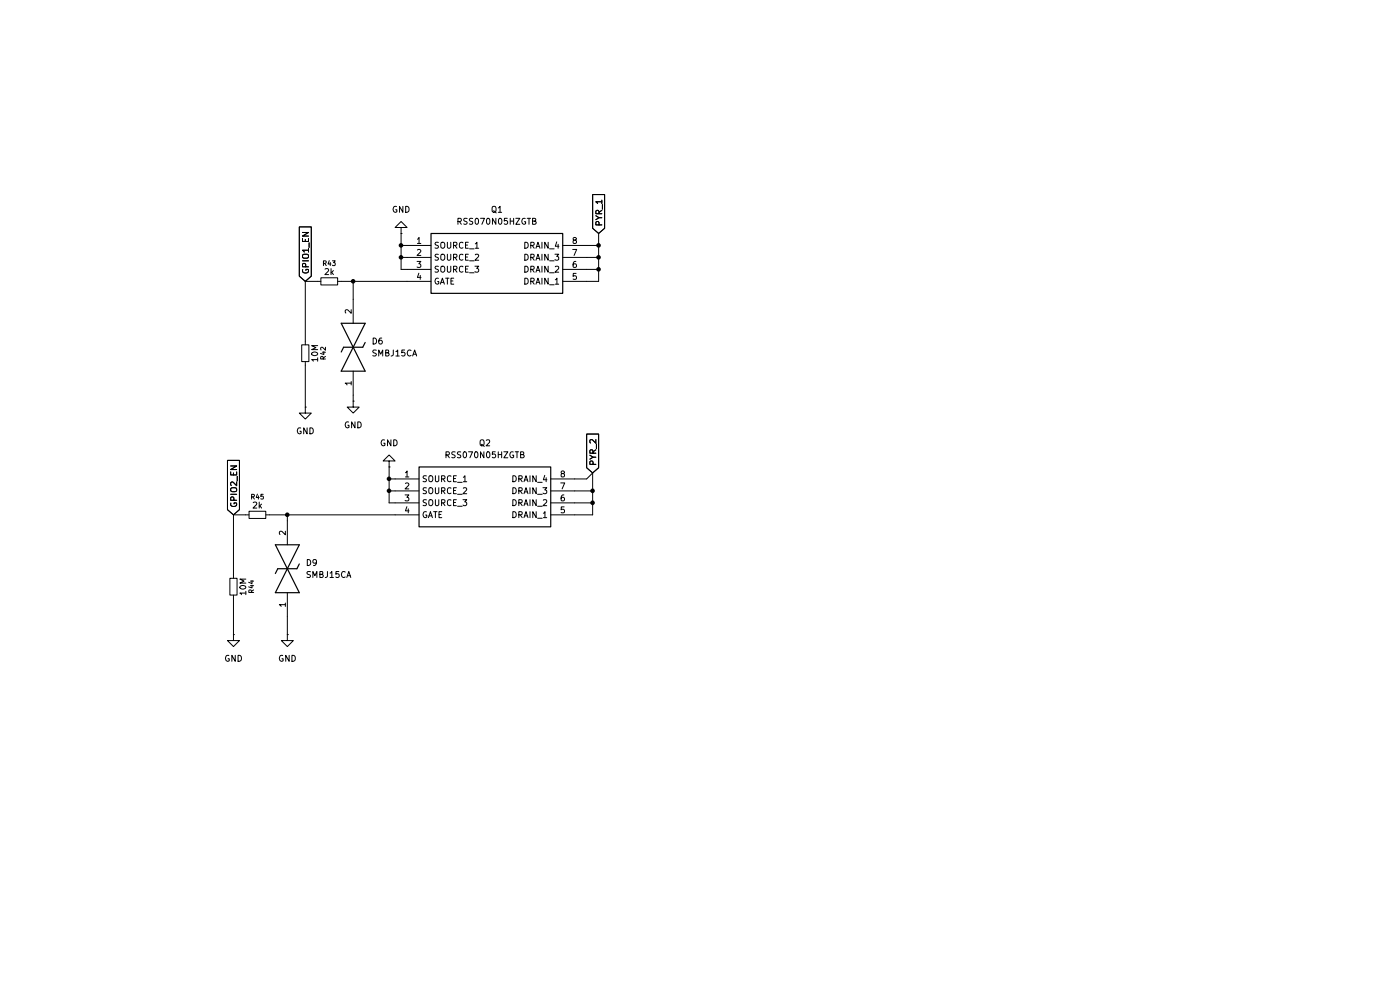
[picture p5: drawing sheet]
(kicad_sch
 (version 20260306)
 (generator "eeschema")
 (generator_version "10.0")
 (paper "A4")
 (lib_symbols
  (symbol "Device:R_Small"
   (pin_numbers (hide yes))
   (pin_names
    (offset 0.254) (hide yes)) (exclude_from_sim no) (in_bom yes) (on_board yes)
   (in_pos_files yes)
   (duplicate_pin_numbers_are_jumpers no)
   (property "Reference" "R" (at 0 0 90) (show_name no) (do_not_autoplace no) (effects (font (size 1.016 1.016))))
   (property "Value" "R_Small" (at 1.778 0 90) (show_name no) (do_not_autoplace no) (effects (font (size 1.27 1.27))))
   (property "Footprint" "" (at 0 0 0) (show_name no) (do_not_autoplace no) (hide yes) (effects (font (size 1.27 1.27))))
   (property "Datasheet" "" (at 0 0 0) (show_name no) (do_not_autoplace no) (hide yes) (effects (font (size 1.27 1.27))))
   (property "Description" "Resistor, small symbol" (at 0 0 0) (show_name no) (do_not_autoplace no) (hide yes) (effects (font (size 1.27 1.27))))
   (symbol "R_Small_0_1"
    (rectangle (start -0.762 1.778) (end 0.762 -1.778) (stroke (width 0.2032) (type default)) (fill (type none))))
   (symbol "R_Small_1_1"
    (pin passive line (at 0 2.54 270) (length 0.762) (name "" (effects (font (size 1.27 1.27)))) (number "1" (effects (font (size 1.27 1.27)))))
    (pin passive line (at 0 -2.54 90) (length 0.762) (name "" (effects (font (size 1.27 1.27)))) (number "2" (effects (font (size 1.27 1.27))))))
   (embedded_fonts no))
  (symbol "SMBJ15CA_1"
   (pin_names (hide yes)) (exclude_from_sim no) (in_bom yes) (on_board yes)
   (in_pos_files yes)
   (duplicate_pin_numbers_are_jumpers no)
   (property "Reference" "D" (at 12.7 8.89 0) (show_name no) (do_not_autoplace no) (effects (font (size 1.27 1.27)) (justify left bottom)))
   (property "Value" "SMBJ15CA" (at 12.7 6.35 0) (show_name no) (do_not_autoplace no) (effects (font (size 1.27 1.27)) (justify left bottom)))
   (property "Footprint" "DIONM5436X244N" (at 12.7 -93.65 0) (show_name no) (do_not_autoplace no) (hide yes) (effects (font (size 1.27 1.27)) (justify left bottom)))
   (property "Datasheet" "https://www.semtech.com/products/circuit-protection/high-current-lightning-protection/smbj15ca" (at 12.7 -193.65 0) (show_name no) (do_not_autoplace no) (hide yes) (effects (font (size 1.27 1.27)) (justify left bottom)))
   (property "Description" "15V TVS for High Surge Protection" (at 0 0 0) (show_name no) (do_not_autoplace no) (hide yes) (effects (font (size 1.27 1.27))))
   (property "Height" "2.44" (at 12.7 -393.65 0) (show_name no) (do_not_autoplace no) (hide yes) (effects (font (size 1.27 1.27)) (justify left bottom)))
   (property "Mouser Part Number" "947-SMBJ15CA" (at 12.7 -493.65 0) (show_name no) (do_not_autoplace no) (hide yes) (effects (font (size 1.27 1.27)) (justify left bottom)))
   (property "Mouser Price/Stock" "https://www.mouser.co.uk/ProductDetail/Semtech/SMBJ15CA?qs=IPgv5n7u5QaNvCd%2F1ZFQtw%3D%3D" (at 12.7 -593.65 0) (show_name no) (do_not_autoplace no) (hide yes) (effects (font (size 1.27 1.27)) (justify left bottom)))
   (property "Manufacturer_Name" "SEMTECH" (at 12.7 -693.65 0) (show_name no) (do_not_autoplace no) (hide yes) (effects (font (size 1.27 1.27)) (justify left bottom)))
   (property "Manufacturer_Part_Number" "SMBJ15CA" (at 12.7 -793.65 0) (show_name no) (do_not_autoplace no) (hide yes) (effects (font (size 1.27 1.27)) (justify left bottom)))
   (symbol "SMBJ15CA_1_1_1"
    (polyline (pts (xy 5.08 2.54) (xy 5.08 -2.54)) (stroke (width 0.254) (type default)) (fill (type none)))
    (polyline (pts (xy 5.08 2.54) (xy 10.16 0)) (stroke (width 0.254) (type default)) (fill (type none)))
    (polyline (pts (xy 9.144 2.54) (xy 10.16 2.032)) (stroke (width 0.254) (type default)) (fill (type none)))
    (polyline (pts (xy 10.16 0) (xy 5.08 -2.54)) (stroke (width 0.254) (type default)) (fill (type none)))
    (polyline (pts (xy 10.16 0) (xy 15.24 -2.54)) (stroke (width 0.254) (type default)) (fill (type none)))
    (polyline (pts (xy 10.16 -2.032) (xy 10.16 2.032)) (stroke (width 0.254) (type default)) (fill (type none)))
    (polyline (pts (xy 10.16 -2.032) (xy 11.176 -2.54)) (stroke (width 0.254) (type default)) (fill (type none)))
    (polyline (pts (xy 15.24 2.54) (xy 10.16 0)) (stroke (width 0.254) (type default)) (fill (type none)))
    (polyline (pts (xy 15.24 2.54) (xy 15.24 -2.54)) (stroke (width 0.254) (type default)) (fill (type none)))
    (pin passive line (at 0 0 0) (length 5.08) (name "1" (effects (font (size 1.27 1.27)))) (number "1" (effects (font (size 1.27 1.27)))))
    (pin passive line (at 20.32 0 180) (length 5.08) (name "2" (effects (font (size 1.27 1.27)))) (number "2" (effects (font (size 1.27 1.27))))))
   (embedded_fonts no))
  (symbol "SamacSys_Parts:RSS070N05HZGTB" (exclude_from_sim no) (in_bom yes) (on_board yes)
   (in_pos_files yes)
   (duplicate_pin_numbers_are_jumpers no)
   (property "Reference" "Q" (at 34.29 7.62 0) (show_name no) (do_not_autoplace no) (effects (font (size 1.27 1.27)) (justify left top)))
   (property "Value" "RSS070N05HZGTB" (at 34.29 5.08 0) (show_name no) (do_not_autoplace no) (effects (font (size 1.27 1.27)) (justify left top)))
   (property "Footprint" "SOIC127P600X175-8N" (at 34.29 -94.92 0) (show_name no) (do_not_autoplace no) (hide yes) (effects (font (size 1.27 1.27)) (justify left top)))
   (property "Datasheet" "https://fscdn.rohm.com//en/products/databook/datasheet/discrete/transistor/mosfet/rss070n05hzgtb-e.pdf" (at 34.29 -194.92 0) (show_name no) (do_not_autoplace no) (hide yes) (effects (font (size 1.27 1.27)) (justify left top)))
   (property "Description" "Automotive Nch 45V 7A Power MOSFET" (at 0 0 0) (show_name no) (do_not_autoplace no) (hide yes) (effects (font (size 1.27 1.27))))
   (property "Height" "1.75" (at 34.29 -394.92 0) (show_name no) (do_not_autoplace no) (hide yes) (effects (font (size 1.27 1.27)) (justify left top)))
   (property "Manufacturer_Name" "ROHM Semiconductor" (at 34.29 -494.92 0) (show_name no) (do_not_autoplace no) (hide yes) (effects (font (size 1.27 1.27)) (justify left top)))
   (property "Manufacturer_Part_Number" "RSS070N05HZGTB" (at 34.29 -594.92 0) (show_name no) (do_not_autoplace no) (hide yes) (effects (font (size 1.27 1.27)) (justify left top)))
   (property "Mouser Part Number" "755-RSS070N05HZGTB" (at 34.29 -694.92 0) (show_name no) (do_not_autoplace no) (hide yes) (effects (font (size 1.27 1.27)) (justify left top)))
   (property "Mouser Price/Stock" "https://www.mouser.co.uk/ProductDetail/ROHM-Semiconductor/RSS070N05HZGTB?qs=BJlw7L4Cy78yWB5ImKEUng%3D%3D" (at 34.29 -794.92 0) (show_name no) (do_not_autoplace no) (hide yes) (effects (font (size 1.27 1.27)) (justify left top)))
   (property "Arrow Part Number" "" (at 34.29 -894.92 0) (show_name no) (do_not_autoplace no) (hide yes) (effects (font (size 1.27 1.27)) (justify left top)))
   (property "Arrow Price/Stock" "" (at 34.29 -994.92 0) (show_name no) (do_not_autoplace no) (hide yes) (effects (font (size 1.27 1.27)) (justify left top)))
   (symbol "RSS070N05HZGTB_1_1"
    (rectangle (start 5.08 2.54) (end 33.02 -10.16) (stroke (width 0.254) (type default)) (fill (type background)))
    (pin passive line (at 0 0 0) (length 5.08) (name "SOURCE_1" (effects (font (size 1.27 1.27)))) (number "1" (effects (font (size 1.27 1.27)))))
    (pin passive line (at 0 -2.54 0) (length 5.08) (name "SOURCE_2" (effects (font (size 1.27 1.27)))) (number "2" (effects (font (size 1.27 1.27)))))
    (pin passive line (at 0 -5.08 0) (length 5.08) (name "SOURCE_3" (effects (font (size 1.27 1.27)))) (number "3" (effects (font (size 1.27 1.27)))))
    (pin passive line (at 0 -7.62 0) (length 5.08) (name "GATE" (effects (font (size 1.27 1.27)))) (number "4" (effects (font (size 1.27 1.27)))))
    (pin passive line (at 38.1 -7.62 180) (length 5.08) (name "DRAIN_1" (effects (font (size 1.27 1.27)))) (number "5" (effects (font (size 1.27 1.27)))))
    (pin passive line (at 38.1 -5.08 180) (length 5.08) (name "DRAIN_2" (effects (font (size 1.27 1.27)))) (number "6" (effects (font (size 1.27 1.27)))))
    (pin passive line (at 38.1 -2.54 180) (length 5.08) (name "DRAIN_3" (effects (font (size 1.27 1.27)))) (number "7" (effects (font (size 1.27 1.27)))))
    (pin passive line (at 38.1 0 180) (length 5.08) (name "DRAIN_4" (effects (font (size 1.27 1.27)))) (number "8" (effects (font (size 1.27 1.27))))))
   (embedded_fonts no))
  (symbol "power:GND1"
   (power global)
   (pin_numbers (hide yes))
   (pin_names
    (offset 0) (hide yes)) (exclude_from_sim no) (in_bom yes) (on_board yes)
   (in_pos_files yes)
   (duplicate_pin_numbers_are_jumpers no)
   (property "Reference" "#PWR" (at 0 -6.35 0) (show_name no) (do_not_autoplace no) (hide yes) (effects (font (size 1.27 1.27))))
   (property "Value" "GND1" (at 0 -3.81 0) (show_name no) (do_not_autoplace no) (effects (font (size 1.27 1.27))))
   (property "Footprint" "" (at 0 0 0) (show_name no) (do_not_autoplace no) (hide yes) (effects (font (size 1.27 1.27))))
   (property "Datasheet" "" (at 0 0 0) (show_name no) (do_not_autoplace no) (hide yes) (effects (font (size 1.27 1.27))))
   (property "Description" "Power symbol creates a global label with name \"GND1\" , ground" (at 0 0 0) (show_name no) (do_not_autoplace no) (hide yes) (effects (font (size 1.27 1.27))))
   (symbol "GND1_0_1"
    (polyline (pts (xy 0 0) (xy 0 -1.27) (xy 1.27 -1.27) (xy 0 -2.54) (xy -1.27 -1.27) (xy 0 -1.27)) (stroke (width 0) (type default)) (fill (type none))))
   (symbol "GND1_1_1"
    (pin power_in line (at 0 0 270) (length 0) (name "" (effects (font (size 1.27 1.27)))) (number "1" (effects (font (size 1.27 1.27))))))
   (embedded_fonts no)))
 (junction
  (at 60.96 109.22)
  (diameter 0)
  (color 0 0 0 0))
 (junction
  (at 74.93 59.69)
  (diameter 0)
  (color 0 0 0 0))
 (junction
  (at 82.55 101.6)
  (diameter 0)
  (color 0 0 0 0))
 (junction
  (at 125.73 104.14)
  (diameter 0)
  (color 0 0 0 0))
 (junction
  (at 85.09 54.61)
  (diameter 0)
  (color 0 0 0 0))
 (junction
  (at 85.09 52.07)
  (diameter 0)
  (color 0 0 0 0))
 (junction
  (at 127 57.15)
  (diameter 0)
  (color 0 0 0 0))
 (junction
  (at 127 52.07)
  (diameter 0)
  (color 0 0 0 0))
 (junction
  (at 127 54.61)
  (diameter 0)
  (color 0 0 0 0))
 (junction
  (at 82.55 104.14)
  (diameter 0)
  (color 0 0 0 0))
 (junction
  (at 125.73 106.68)
  (diameter 0)
  (color 0 0 0 0))
 (wire
  (pts (xy 82.55 101.6) (xy 82.55 104.14))
  (stroke (width 0) (type default)))
 (wire
  (pts (xy 125.73 104.14) (xy 125.73 106.68))
  (stroke (width 0) (type default)))
 (wire
  (pts (xy 124.46 54.61) (xy 127 54.61))
  (stroke (width 0) (type default)))
 (wire
  (pts (xy 124.46 59.69) (xy 127 59.69))
  (stroke (width 0) (type default)))
 (wire
  (pts (xy 64.77 77.47) (xy 64.77 86.36))
  (stroke (width 0) (type default)))
 (wire
  (pts (xy 125.73 100.33) (xy 125.73 104.14))
  (stroke (width 0) (type default)))
 (wire
  (pts (xy 85.09 54.61) (xy 85.09 57.15))
  (stroke (width 0) (type default)))
 (wire
  (pts (xy 85.09 57.15) (xy 86.36 57.15))
  (stroke (width 0) (type default)))
 (wire
  (pts (xy 121.92 106.68) (xy 125.73 106.68))
  (stroke (width 0) (type default)))
 (wire
  (pts (xy 82.55 104.14) (xy 83.82 104.14))
  (stroke (width 0) (type default)))
 (wire
  (pts (xy 74.93 59.69) (xy 86.36 59.69))
  (stroke (width 0) (type default)))
 (wire
  (pts (xy 49.53 109.22) (xy 52.07 109.22))
  (stroke (width 0) (type default)))
 (wire
  (pts (xy 60.96 109.22) (xy 83.82 109.22))
  (stroke (width 0) (type default)))
 (wire
  (pts (xy 49.53 121.92) (xy 49.53 109.22))
  (stroke (width 0) (type default)))
 (wire
  (pts (xy 82.55 106.68) (xy 83.82 106.68))
  (stroke (width 0) (type default)))
 (wire
  (pts (xy 49.53 127) (xy 49.53 134.62))
  (stroke (width 0) (type default)))
 (wire
  (pts (xy 85.09 52.07) (xy 85.09 54.61))
  (stroke (width 0) (type default)))
 (wire
  (pts (xy 85.09 49.53) (xy 85.09 52.07))
  (stroke (width 0) (type default)))
 (wire
  (pts (xy 124.46 101.6) (xy 125.73 100.33))
  (stroke (width 0) (type default)))
 (wire
  (pts (xy 127 54.61) (xy 127 57.15))
  (stroke (width 0) (type default)))
 (wire
  (pts (xy 85.09 52.07) (xy 86.36 52.07))
  (stroke (width 0) (type default)))
 (wire
  (pts (xy 60.96 110.49) (xy 60.96 109.22))
  (stroke (width 0) (type default)))
 (wire
  (pts (xy 82.55 104.14) (xy 82.55 106.68))
  (stroke (width 0) (type default)))
 (wire
  (pts (xy 121.92 104.14) (xy 125.73 104.14))
  (stroke (width 0) (type default)))
 (wire
  (pts (xy 121.92 101.6) (xy 124.46 101.6))
  (stroke (width 0) (type default)))
 (wire
  (pts (xy 74.93 83.82) (xy 74.93 85.09))
  (stroke (width 0) (type default)))
 (wire
  (pts (xy 82.55 99.06) (xy 82.55 101.6))
  (stroke (width 0) (type default)))
 (wire
  (pts (xy 125.73 106.68) (xy 125.73 109.22))
  (stroke (width 0) (type default)))
 (wire
  (pts (xy 60.96 130.81) (xy 60.96 134.62))
  (stroke (width 0) (type default)))
 (wire
  (pts (xy 74.93 59.69) (xy 74.93 63.5))
  (stroke (width 0) (type default)))
 (wire
  (pts (xy 127 49.53) (xy 127 52.07))
  (stroke (width 0) (type default)))
 (wire
  (pts (xy 124.46 57.15) (xy 127 57.15))
  (stroke (width 0) (type default)))
 (wire
  (pts (xy 85.09 54.61) (xy 86.36 54.61))
  (stroke (width 0) (type default)))
 (wire
  (pts (xy 127 52.07) (xy 127 54.61))
  (stroke (width 0) (type default)))
 (wire
  (pts (xy 121.92 109.22) (xy 125.73 109.22))
  (stroke (width 0) (type default)))
 (wire
  (pts (xy 64.77 59.69) (xy 67.31 59.69))
  (stroke (width 0) (type default)))
 (wire
  (pts (xy 57.15 109.22) (xy 60.96 109.22))
  (stroke (width 0) (type default)))
 (wire
  (pts (xy 124.46 52.07) (xy 127 52.07))
  (stroke (width 0) (type default)))
 (wire
  (pts (xy 72.39 59.69) (xy 74.93 59.69))
  (stroke (width 0) (type default)))
 (wire
  (pts (xy 127 57.15) (xy 127 59.69))
  (stroke (width 0) (type default)))
 (wire
  (pts (xy 82.55 101.6) (xy 83.82 101.6))
  (stroke (width 0) (type default)))
 (wire
  (pts (xy 64.77 59.69) (xy 64.77 72.39))
  (stroke (width 0) (type default)))
 (global_label "PYR_1"
  (shape input)
  (at 127 49.53 90)
  (fields_autoplaced yes)
  (effects (font (size 1.27 1.27)) (justify left))
  (property "Intersheetrefs" "${INTERSHEET_REFS}" (at 127 40.7391 90) (hide yes) (show_name no) (do_not_autoplace no) (effects (font (size 1.27 1.27)) (justify left))))
 (global_label "PYR_2"
  (shape input)
  (at 125.73 100.33 90)
  (fields_autoplaced yes)
  (effects (font (size 1.27 1.27)) (justify left))
  (property "Intersheetrefs" "${INTERSHEET_REFS}" (at 125.73 91.5391 90) (hide yes) (show_name no) (do_not_autoplace no) (effects (font (size 1.27 1.27)) (justify left))))
 (global_label "GPIO1_EN"
  (shape input)
  (at 64.77 59.69 90)
  (fields_autoplaced yes)
  (effects (font (size 1.27 1.27)) (justify left))
  (property "Intersheetrefs" "${INTERSHEET_REFS}" (at 64.77 47.5729 90) (hide yes) (show_name no) (do_not_autoplace no) (effects (font (size 1.27 1.27)) (justify left))))
 (global_label "GPIO2_EN"
  (shape input)
  (at 49.53 109.22 90)
  (fields_autoplaced yes)
  (effects (font (size 1.27 1.27)) (justify left))
  (property "Intersheetrefs" "${INTERSHEET_REFS}" (at 49.53 97.1029 90) (hide yes) (show_name no) (do_not_autoplace no) (effects (font (size 1.27 1.27)) (justify left))))
 (symbol
  (lib_id "Device:R_Small")
  (at 64.77 74.93 180)
  (unit 1)
  (body_style 1)
  (exclude_from_sim no)
  (in_bom yes)
  (on_board yes)
  (in_pos_files yes)
  (dnp no)
  (property "Reference" "R42" (at 68.58 74.93 90) (show_name no) (do_not_autoplace no) (effects (font (size 1.016 1.016))))
  (property "Value" "10M" (at 66.802 74.93 90) (show_name no) (do_not_autoplace no) (effects (font (size 1.27 1.27))))
  (property "Footprint" "Resistor_SMD:R_0603_1608Metric" (at 64.77 74.93 0) (hide yes) (show_name no) (do_not_autoplace no) (effects (font (size 1.27 1.27))))
  (property "Datasheet" "" (at 64.77 74.93 0) (hide yes) (show_name no) (do_not_autoplace no) (effects (font (size 1.27 1.27))))
  (property "Description" "Resistor, small symbol" (at 64.77 74.93 0) (hide yes) (show_name no) (do_not_autoplace no) (effects (font (size 1.27 1.27))))
  (pin "1")
  (pin "2"))
 (symbol
  (lib_id "SamacSys_Parts:RSS070N05HZGTB")
  (at 86.36 52.07 0)
  (unit 1)
  (body_style 1)
  (exclude_from_sim no)
  (in_bom yes)
  (on_board yes)
  (in_pos_files yes)
  (dnp no)
  (fields_autoplaced yes)
  (property "Reference" "Q1" (at 105.41 44.45 0) (show_name no) (do_not_autoplace no) (effects (font (size 1.27 1.27))))
  (property "Value" "RSS070N05HZGTB" (at 105.41 46.99 0) (show_name no) (do_not_autoplace no) (effects (font (size 1.27 1.27))))
  (property "Footprint" "SamacSys_Parts:SOIC127P600X175-8N" (at 120.65 146.99 0) (hide yes) (show_name no) (do_not_autoplace no) (effects (font (size 1.27 1.27)) (justify left top)))
  (property "Datasheet" "https://fscdn.rohm.com//en/products/databook/datasheet/discrete/transistor/mosfet/rss070n05hzgtb-e.pdf" (at 120.65 246.99 0) (hide yes) (show_name no) (do_not_autoplace no) (effects (font (size 1.27 1.27)) (justify left top)))
  (property "Description" "Automotive Nch 45V 7A Power MOSFET" (at 86.36 52.07 0) (hide yes) (show_name no) (do_not_autoplace no) (effects (font (size 1.27 1.27))))
  (property "Height" "1.75" (at 120.65 446.99 0) (hide yes) (show_name no) (do_not_autoplace no) (effects (font (size 1.27 1.27)) (justify left top)))
  (property "Manufacturer_Name" "ROHM Semiconductor" (at 120.65 546.99 0) (hide yes) (show_name no) (do_not_autoplace no) (effects (font (size 1.27 1.27)) (justify left top)))
  (property "Manufacturer_Part_Number" "RSS070N05HZGTB" (at 120.65 646.99 0) (hide yes) (show_name no) (do_not_autoplace no) (effects (font (size 1.27 1.27)) (justify left top)))
  (property "Mouser Part Number" "755-RSS070N05HZGTB" (at 120.65 746.99 0) (hide yes) (show_name no) (do_not_autoplace no) (effects (font (size 1.27 1.27)) (justify left top)))
  (property "Mouser Price/Stock" "https://www.mouser.co.uk/ProductDetail/ROHM-Semiconductor/RSS070N05HZGTB?qs=BJlw7L4Cy78yWB5ImKEUng%3D%3D" (at 120.65 846.99 0) (hide yes) (show_name no) (do_not_autoplace no) (effects (font (size 1.27 1.27)) (justify left top)))
  (property "Arrow Part Number" "" (at 120.65 946.99 0) (hide yes) (show_name no) (do_not_autoplace no) (effects (font (size 1.27 1.27)) (justify left top)))
  (property "Arrow Price/Stock" "" (at 120.65 1046.99 0) (hide yes) (show_name no) (do_not_autoplace no) (effects (font (size 1.27 1.27)) (justify left top)))
  (pin "1")
  (pin "5")
  (pin "4")
  (pin "8")
  (pin "3")
  (pin "2")
  (pin "7")
  (pin "6"))
 (symbol
  (lib_id "power:GND1")
  (at 49.53 134.62 0)
  (unit 1)
  (body_style 1)
  (exclude_from_sim no)
  (in_bom yes)
  (on_board yes)
  (in_pos_files yes)
  (dnp no)
  (fields_autoplaced yes)
  (property "Reference" "#PWR099" (at 49.53 140.97 0) (hide yes) (show_name no) (do_not_autoplace no) (effects (font (size 1.27 1.27))))
  (property "Value" "GND" (at 49.53 139.7 0) (show_name no) (do_not_autoplace no) (effects (font (size 1.27 1.27))))
  (property "Footprint" "" (at 49.53 134.62 0) (hide yes) (show_name no) (do_not_autoplace no) (effects (font (size 1.27 1.27))))
  (property "Datasheet" "" (at 49.53 134.62 0) (hide yes) (show_name no) (do_not_autoplace no) (effects (font (size 1.27 1.27))))
  (property "Description" "Power symbol creates a global label with name \"GND1\" , ground" (at 49.53 134.62 0) (hide yes) (show_name no) (do_not_autoplace no) (effects (font (size 1.27 1.27))))
  (pin "1"))
 (symbol
  (lib_id "Device:R_Small")
  (at 54.61 109.22 270)
  (unit 1)
  (body_style 1)
  (exclude_from_sim no)
  (in_bom yes)
  (on_board yes)
  (in_pos_files yes)
  (dnp no)
  (property "Reference" "R45" (at 54.61 105.41 90) (show_name no) (do_not_autoplace no) (effects (font (size 1.016 1.016))))
  (property "Value" "2k" (at 54.61 107.188 90) (show_name no) (do_not_autoplace no) (effects (font (size 1.27 1.27))))
  (property "Footprint" "Resistor_SMD:R_0603_1608Metric" (at 54.61 109.22 0) (hide yes) (show_name no) (do_not_autoplace no) (effects (font (size 1.27 1.27))))
  (property "Datasheet" "" (at 54.61 109.22 0) (hide yes) (show_name no) (do_not_autoplace no) (effects (font (size 1.27 1.27))))
  (property "Description" "Resistor, small symbol" (at 54.61 109.22 0) (hide yes) (show_name no) (do_not_autoplace no) (effects (font (size 1.27 1.27))))
  (pin "1")
  (pin "2"))
 (symbol
  (lib_name "SMBJ15CA_1")
  (lib_id "SamacSys_Parts:SMBJ15CA")
  (at 60.96 130.81 90)
  (unit 1)
  (body_style 1)
  (exclude_from_sim no)
  (in_bom yes)
  (on_board yes)
  (in_pos_files yes)
  (dnp no)
  (fields_autoplaced yes)
  (property "Reference" "D9" (at 64.77 119.3799 90) (show_name no) (do_not_autoplace no) (effects (font (size 1.27 1.27)) (justify right)))
  (property "Value" "SMBJ15CA" (at 64.77 121.9199 90) (show_name no) (do_not_autoplace no) (effects (font (size 1.27 1.27)) (justify right)))
  (property "Footprint" "SamacSys_Parts:DIONM5436X244N" (at 154.61 118.11 0) (hide yes) (show_name no) (do_not_autoplace no) (effects (font (size 1.27 1.27)) (justify left bottom)))
  (property "Datasheet" "https://www.semtech.com/products/circuit-protection/high-current-lightning-protection/smbj15ca" (at 254.61 118.11 0) (hide yes) (show_name no) (do_not_autoplace no) (effects (font (size 1.27 1.27)) (justify left bottom)))
  (property "Description" "15V TVS for High Surge Protection" (at 60.96 130.81 0) (hide yes) (show_name no) (do_not_autoplace no) (effects (font (size 1.27 1.27))))
  (property "Height" "2.44" (at 454.61 118.11 0) (hide yes) (show_name no) (do_not_autoplace no) (effects (font (size 1.27 1.27)) (justify left bottom)))
  (property "Mouser Part Number" "947-SMBJ15CA" (at 554.61 118.11 0) (hide yes) (show_name no) (do_not_autoplace no) (effects (font (size 1.27 1.27)) (justify left bottom)))
  (property "Mouser Price/Stock" "https://www.mouser.co.uk/ProductDetail/Semtech/SMBJ15CA?qs=IPgv5n7u5QaNvCd%2F1ZFQtw%3D%3D" (at 654.61 118.11 0) (hide yes) (show_name no) (do_not_autoplace no) (effects (font (size 1.27 1.27)) (justify left bottom)))
  (property "Manufacturer_Name" "SEMTECH" (at 754.61 118.11 0) (hide yes) (show_name no) (do_not_autoplace no) (effects (font (size 1.27 1.27)) (justify left bottom)))
  (property "Manufacturer_Part_Number" "SMBJ15CA" (at 854.61 118.11 0) (hide yes) (show_name no) (do_not_autoplace no) (effects (font (size 1.27 1.27)) (justify left bottom)))
  (pin "1")
  (pin "2"))
 (symbol
  (lib_id "power:GND1")
  (at 60.96 134.62 0)
  (unit 1)
  (body_style 1)
  (exclude_from_sim no)
  (in_bom yes)
  (on_board yes)
  (in_pos_files yes)
  (dnp no)
  (fields_autoplaced yes)
  (property "Reference" "#PWR0100" (at 60.96 140.97 0) (hide yes) (show_name no) (do_not_autoplace no) (effects (font (size 1.27 1.27))))
  (property "Value" "GND" (at 60.96 139.7 0) (show_name no) (do_not_autoplace no) (effects (font (size 1.27 1.27))))
  (property "Footprint" "" (at 60.96 134.62 0) (hide yes) (show_name no) (do_not_autoplace no) (effects (font (size 1.27 1.27))))
  (property "Datasheet" "" (at 60.96 134.62 0) (hide yes) (show_name no) (do_not_autoplace no) (effects (font (size 1.27 1.27))))
  (property "Description" "Power symbol creates a global label with name \"GND1\" , ground" (at 60.96 134.62 0) (hide yes) (show_name no) (do_not_autoplace no) (effects (font (size 1.27 1.27))))
  (pin "1"))
 (symbol
  (lib_id "power:GND1")
  (at 74.93 85.09 0)
  (unit 1)
  (body_style 1)
  (exclude_from_sim no)
  (in_bom yes)
  (on_board yes)
  (in_pos_files yes)
  (dnp no)
  (fields_autoplaced yes)
  (property "Reference" "#PWR098" (at 74.93 91.44 0) (hide yes) (show_name no) (do_not_autoplace no) (effects (font (size 1.27 1.27))))
  (property "Value" "GND" (at 74.93 90.17 0) (show_name no) (do_not_autoplace no) (effects (font (size 1.27 1.27))))
  (property "Footprint" "" (at 74.93 85.09 0) (hide yes) (show_name no) (do_not_autoplace no) (effects (font (size 1.27 1.27))))
  (property "Datasheet" "" (at 74.93 85.09 0) (hide yes) (show_name no) (do_not_autoplace no) (effects (font (size 1.27 1.27))))
  (property "Description" "Power symbol creates a global label with name \"GND1\" , ground" (at 74.93 85.09 0) (hide yes) (show_name no) (do_not_autoplace no) (effects (font (size 1.27 1.27))))
  (pin "1"))
 (symbol
  (lib_id "power:GND1")
  (at 85.09 49.53 180)
  (unit 1)
  (body_style 1)
  (exclude_from_sim no)
  (in_bom yes)
  (on_board yes)
  (in_pos_files yes)
  (dnp no)
  (fields_autoplaced yes)
  (property "Reference" "#PWR0235" (at 85.09 43.18 0) (hide yes) (show_name no) (do_not_autoplace no) (effects (font (size 1.27 1.27))))
  (property "Value" "GND" (at 85.09 44.45 0) (show_name no) (do_not_autoplace no) (effects (font (size 1.27 1.27))))
  (property "Footprint" "" (at 85.09 49.53 0) (hide yes) (show_name no) (do_not_autoplace no) (effects (font (size 1.27 1.27))))
  (property "Datasheet" "" (at 85.09 49.53 0) (hide yes) (show_name no) (do_not_autoplace no) (effects (font (size 1.27 1.27))))
  (property "Description" "Power symbol creates a global label with name \"GND1\" , ground" (at 85.09 49.53 0) (hide yes) (show_name no) (do_not_autoplace no) (effects (font (size 1.27 1.27))))
  (pin "1"))
 (symbol
  (lib_id "SamacSys_Parts:RSS070N05HZGTB")
  (at 83.82 101.6 0)
  (unit 1)
  (body_style 1)
  (exclude_from_sim no)
  (in_bom yes)
  (on_board yes)
  (in_pos_files yes)
  (dnp no)
  (fields_autoplaced yes)
  (property "Reference" "Q2" (at 102.87 93.98 0) (show_name no) (do_not_autoplace no) (effects (font (size 1.27 1.27))))
  (property "Value" "RSS070N05HZGTB" (at 102.87 96.52 0) (show_name no) (do_not_autoplace no) (effects (font (size 1.27 1.27))))
  (property "Footprint" "SamacSys_Parts:SOIC127P600X175-8N" (at 118.11 196.52 0) (hide yes) (show_name no) (do_not_autoplace no) (effects (font (size 1.27 1.27)) (justify left top)))
  (property "Datasheet" "https://fscdn.rohm.com//en/products/databook/datasheet/discrete/transistor/mosfet/rss070n05hzgtb-e.pdf" (at 118.11 296.52 0) (hide yes) (show_name no) (do_not_autoplace no) (effects (font (size 1.27 1.27)) (justify left top)))
  (property "Description" "Automotive Nch 45V 7A Power MOSFET" (at 83.82 101.6 0) (hide yes) (show_name no) (do_not_autoplace no) (effects (font (size 1.27 1.27))))
  (property "Height" "1.75" (at 118.11 496.52 0) (hide yes) (show_name no) (do_not_autoplace no) (effects (font (size 1.27 1.27)) (justify left top)))
  (property "Manufacturer_Name" "ROHM Semiconductor" (at 118.11 596.52 0) (hide yes) (show_name no) (do_not_autoplace no) (effects (font (size 1.27 1.27)) (justify left top)))
  (property "Manufacturer_Part_Number" "RSS070N05HZGTB" (at 118.11 696.52 0) (hide yes) (show_name no) (do_not_autoplace no) (effects (font (size 1.27 1.27)) (justify left top)))
  (property "Mouser Part Number" "755-RSS070N05HZGTB" (at 118.11 796.52 0) (hide yes) (show_name no) (do_not_autoplace no) (effects (font (size 1.27 1.27)) (justify left top)))
  (property "Mouser Price/Stock" "https://www.mouser.co.uk/ProductDetail/ROHM-Semiconductor/RSS070N05HZGTB?qs=BJlw7L4Cy78yWB5ImKEUng%3D%3D" (at 118.11 896.52 0) (hide yes) (show_name no) (do_not_autoplace no) (effects (font (size 1.27 1.27)) (justify left top)))
  (property "Arrow Part Number" "" (at 118.11 996.52 0) (hide yes) (show_name no) (do_not_autoplace no) (effects (font (size 1.27 1.27)) (justify left top)))
  (property "Arrow Price/Stock" "" (at 118.11 1096.52 0) (hide yes) (show_name no) (do_not_autoplace no) (effects (font (size 1.27 1.27)) (justify left top)))
  (pin "1")
  (pin "5")
  (pin "4")
  (pin "8")
  (pin "3")
  (pin "2")
  (pin "7")
  (pin "6"))
 (symbol
  (lib_name "SMBJ15CA_1")
  (lib_id "SamacSys_Parts:SMBJ15CA")
  (at 74.93 83.82 90)
  (unit 1)
  (body_style 1)
  (exclude_from_sim no)
  (in_bom yes)
  (on_board yes)
  (in_pos_files yes)
  (dnp no)
  (fields_autoplaced yes)
  (property "Reference" "D6" (at 78.74 72.3899 90) (show_name no) (do_not_autoplace no) (effects (font (size 1.27 1.27)) (justify right)))
  (property "Value" "SMBJ15CA" (at 78.74 74.9299 90) (show_name no) (do_not_autoplace no) (effects (font (size 1.27 1.27)) (justify right)))
  (property "Footprint" "SamacSys_Parts:DIONM5436X244N" (at 168.58 71.12 0) (hide yes) (show_name no) (do_not_autoplace no) (effects (font (size 1.27 1.27)) (justify left bottom)))
  (property "Datasheet" "https://www.semtech.com/products/circuit-protection/high-current-lightning-protection/smbj15ca" (at 268.58 71.12 0) (hide yes) (show_name no) (do_not_autoplace no) (effects (font (size 1.27 1.27)) (justify left bottom)))
  (property "Description" "15V TVS for High Surge Protection" (at 74.93 83.82 0) (hide yes) (show_name no) (do_not_autoplace no) (effects (font (size 1.27 1.27))))
  (property "Height" "2.44" (at 468.58 71.12 0) (hide yes) (show_name no) (do_not_autoplace no) (effects (font (size 1.27 1.27)) (justify left bottom)))
  (property "Mouser Part Number" "947-SMBJ15CA" (at 568.58 71.12 0) (hide yes) (show_name no) (do_not_autoplace no) (effects (font (size 1.27 1.27)) (justify left bottom)))
  (property "Mouser Price/Stock" "https://www.mouser.co.uk/ProductDetail/Semtech/SMBJ15CA?qs=IPgv5n7u5QaNvCd%2F1ZFQtw%3D%3D" (at 668.58 71.12 0) (hide yes) (show_name no) (do_not_autoplace no) (effects (font (size 1.27 1.27)) (justify left bottom)))
  (property "Manufacturer_Name" "SEMTECH" (at 768.58 71.12 0) (hide yes) (show_name no) (do_not_autoplace no) (effects (font (size 1.27 1.27)) (justify left bottom)))
  (property "Manufacturer_Part_Number" "SMBJ15CA" (at 868.58 71.12 0) (hide yes) (show_name no) (do_not_autoplace no) (effects (font (size 1.27 1.27)) (justify left bottom)))
  (pin "1")
  (pin "2"))
 (symbol
  (lib_id "power:GND1")
  (at 82.55 99.06 180)
  (unit 1)
  (body_style 1)
  (exclude_from_sim no)
  (in_bom yes)
  (on_board yes)
  (in_pos_files yes)
  (dnp no)
  (fields_autoplaced yes)
  (property "Reference" "#PWR0185" (at 82.55 92.71 0) (hide yes) (show_name no) (do_not_autoplace no) (effects (font (size 1.27 1.27))))
  (property "Value" "GND" (at 82.55 93.98 0) (show_name no) (do_not_autoplace no) (effects (font (size 1.27 1.27))))
  (property "Footprint" "" (at 82.55 99.06 0) (hide yes) (show_name no) (do_not_autoplace no) (effects (font (size 1.27 1.27))))
  (property "Datasheet" "" (at 82.55 99.06 0) (hide yes) (show_name no) (do_not_autoplace no) (effects (font (size 1.27 1.27))))
  (property "Description" "Power symbol creates a global label with name \"GND1\" , ground" (at 82.55 99.06 0) (hide yes) (show_name no) (do_not_autoplace no) (effects (font (size 1.27 1.27))))
  (pin "1"))
 (symbol
  (lib_id "Device:R_Small")
  (at 69.85 59.69 270)
  (unit 1)
  (body_style 1)
  (exclude_from_sim no)
  (in_bom yes)
  (on_board yes)
  (in_pos_files yes)
  (dnp no)
  (property "Reference" "R43" (at 69.85 55.88 90) (show_name no) (do_not_autoplace no) (effects (font (size 1.016 1.016))))
  (property "Value" "2k" (at 69.85 57.658 90) (show_name no) (do_not_autoplace no) (effects (font (size 1.27 1.27))))
  (property "Footprint" "Resistor_SMD:R_0603_1608Metric" (at 69.85 59.69 0) (hide yes) (show_name no) (do_not_autoplace no) (effects (font (size 1.27 1.27))))
  (property "Datasheet" "" (at 69.85 59.69 0) (hide yes) (show_name no) (do_not_autoplace no) (effects (font (size 1.27 1.27))))
  (property "Description" "Resistor, small symbol" (at 69.85 59.69 0) (hide yes) (show_name no) (do_not_autoplace no) (effects (font (size 1.27 1.27))))
  (pin "1")
  (pin "2"))
 (symbol
  (lib_id "power:GND1")
  (at 64.77 86.36 0)
  (unit 1)
  (body_style 1)
  (exclude_from_sim no)
  (in_bom yes)
  (on_board yes)
  (in_pos_files yes)
  (dnp no)
  (fields_autoplaced yes)
  (property "Reference" "#PWR097" (at 64.77 92.71 0) (hide yes) (show_name no) (do_not_autoplace no) (effects (font (size 1.27 1.27))))
  (property "Value" "GND" (at 64.77 91.44 0) (show_name no) (do_not_autoplace no) (effects (font (size 1.27 1.27))))
  (property "Footprint" "" (at 64.77 86.36 0) (hide yes) (show_name no) (do_not_autoplace no) (effects (font (size 1.27 1.27))))
  (property "Datasheet" "" (at 64.77 86.36 0) (hide yes) (show_name no) (do_not_autoplace no) (effects (font (size 1.27 1.27))))
  (property "Description" "Power symbol creates a global label with name \"GND1\" , ground" (at 64.77 86.36 0) (hide yes) (show_name no) (do_not_autoplace no) (effects (font (size 1.27 1.27))))
  (pin "1"))
 (symbol
  (lib_id "Device:R_Small")
  (at 49.53 124.46 180)
  (unit 1)
  (body_style 1)
  (exclude_from_sim no)
  (in_bom yes)
  (on_board yes)
  (in_pos_files yes)
  (dnp no)
  (property "Reference" "R44" (at 53.34 124.46 90) (show_name no) (do_not_autoplace no) (effects (font (size 1.016 1.016))))
  (property "Value" "10M" (at 51.562 124.46 90) (show_name no) (do_not_autoplace no) (effects (font (size 1.27 1.27))))
  (property "Footprint" "Resistor_SMD:R_0603_1608Metric" (at 49.53 124.46 0) (hide yes) (show_name no) (do_not_autoplace no) (effects (font (size 1.27 1.27))))
  (property "Datasheet" "" (at 49.53 124.46 0) (hide yes) (show_name no) (do_not_autoplace no) (effects (font (size 1.27 1.27))))
  (property "Description" "Resistor, small symbol" (at 49.53 124.46 0) (hide yes) (show_name no) (do_not_autoplace no) (effects (font (size 1.27 1.27))))
  (pin "1")
  (pin "2")))
